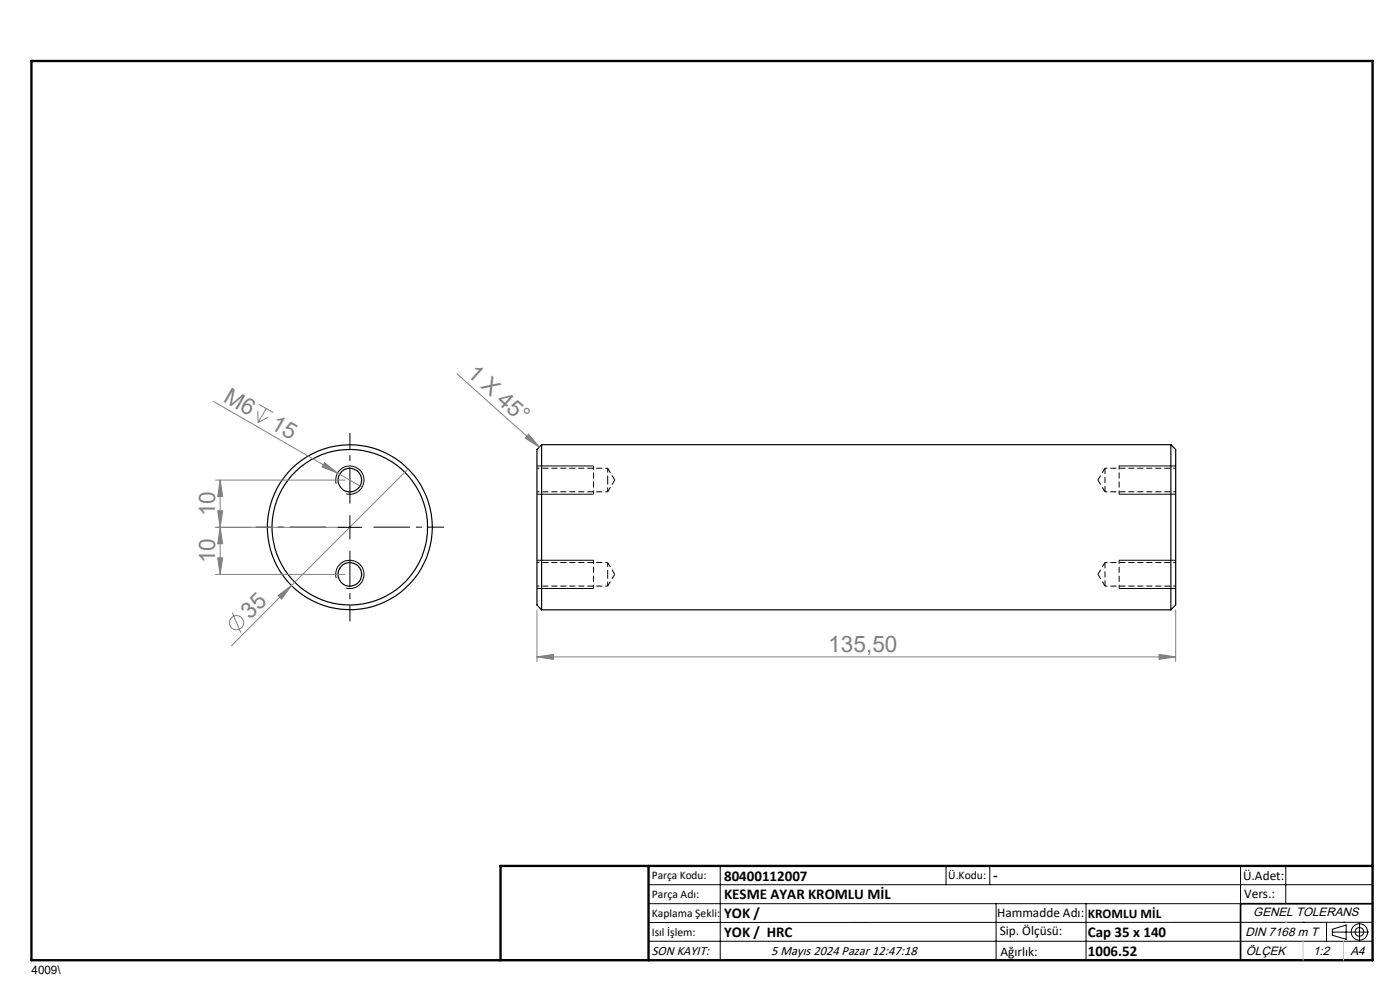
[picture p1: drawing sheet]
<svg xmlns="http://www.w3.org/2000/svg" width="297mm" height="210mm" viewBox="0 0 297 210" stroke-linecap="round" stroke-linejoin="round" font-family="sans-serif">
<g fill="none" stroke="#000" stroke-width=".25">
<path d="M114.9 94.3v35.1M114.9 94.3l-1 1v33l1 1.1M114.9 94.3h133.5M248.4 94.3v35.1M248.4 94.3l1 1v33l-1 1.1M114.9 129.4h133.5M106.2 203.7h185"/>
<circle cx="74.2" cy="111.8" r="16.5"/>
<circle cx="74.2" cy="101.8" r="2.51"/>
<circle cx="74.2" cy="111.8" r="17.5"/>
<circle cx="74.2" cy="121.8" r="2.51"/>
</g>
<path d="M128.9 101.8v-2.5M128.9 104.3v-2.5M128.9 121.8v-2.5M128.9 124.3v-2.5" fill="none" stroke="#000" stroke-width=".21" stroke-dasharray="1.3 .6" stroke-dashoffset=".3" stroke-linecap="butt"/>
<path d="M234.4 99.3v5M234.4 119.3v5" fill="none" stroke="#000" stroke-width=".21" stroke-dasharray="1.3 .6" stroke-linecap="butt"/>
<path d="M128.9 99.3h-15M249.4 99.3h-15M113.9 104.3h15M128.9 119.3h-15M234.4 104.3h15M249.4 119.3h-15M113.9 124.3h15M234.4 124.3h15" fill="none" stroke="#000" stroke-width=".21" stroke-dasharray="1.3 .6" stroke-dashoffset=".8" stroke-linecap="butt"/>
<path d="M234.4 99.3l-1.5 2.5M128.9 104.3l1.5-2.5M130.4 101.8l-1.5-2.5M232.9 101.8l1.5 2.5M234.4 119.3l-1.5 2.5M128.9 124.3l1.5-2.5M130.4 121.8l-1.5-2.5M232.9 121.8l1.5 2.5" fill="none" stroke="#000" stroke-width=".21" stroke-dasharray="1.3 .6" stroke-dashoffset=".1" stroke-linecap="butt"/>
<g fill="none" stroke="#808080" stroke-width=".21">
<path d="M96.9 79.3l17.5 15.6M45.3 85.2l31.5 18.2M54.7 87.2l.1 2.4M55 85.8l3 1.7M56.5 86.7l-1.7 2.9M56.9 88.5l-2.1 1.1M68.9 98.1l2.7 2.3-3.3-1.3zM86.6 99.5l-24.8 24.7M112.1 92.1l2.3 2.8-3-2zM45.7 101.8h27.5M46.2 118.3h1l-.5 3.5zM46.2 108.3h1l-.5 3.6z"/>
<path d="M46.7 111.9l.5 3.4h-1zM46.7 101.8l.5 3.5h-1zM46.7 101.8v20M73.2 111.9h-27.5M45.7 121.8h27.5M49.3 130l1.8 4.2M59 126.3l2.8-2.1-2 2.9zM61.8 124.2l-12.7 12.8M113.9 139.3l3.5-.5v1.1zM113.9 129.4v10.9M113.9 139.3h135.5M245.9 138.8l3.5 .5-3.5 .6z"/>
<path d="M249.4 129.4v10.9"/>
<circle cx="50.2" cy="132.1" r="1.51"/>
</g>
<g fill="none" stroke="#000" stroke-width=".21">
<path d="M113.9 98.8h12M237.4 98.8h12M71.3 102.6a2.99 2.99 0 0 1 2.7-3.7 2.99 2.99 0 0 1 3.2 3.2 2.99 2.99 0 0 1-3.8 2.6M71.7 111.9h5M74.2 109.4v4.9M113.9 104.8h12M113.9 118.8h12M237.4 104.8h12M237.4 118.8h12M71.3 122.6a2.99 2.99 0 0 1 2.7-3.7 2.99 2.99 0 0 1 3.2 3.2 2.99 2.99 0 0 1-3.8 2.6M113.9 124.8h12M237.4 124.8h12"/>
<path d="M137.6 187.7h153.6M137.6 191.7h153.6M137.6 199.7h153.6M152.8 183.7v20M200.7 183.7v4M210 183.7v4M211.3 191.7v12M230.4 191.7v12M263.2 183.7v20M272.8 183.7v8M276.4 195.6h.1M281.4 195.6v4.1"/>
<path d="M282.6 197.7h7.8M282.6 197.1l3-.9v3l-3-.8zM285 195.6h.1M288.4 195.8v3.8M291.2 195.6l-153.6 .1"/>
<circle cx="288.4" cy="197.7" r="1.74"/>
<circle cx="288.4" cy="197.7" r=".93"/>
</g>
<path d="M69.2 111.8h-15M74.2 106.8v-15M74.2 116.8v15M79.2 111.8h15" fill="none" stroke="#000" stroke-width=".21" stroke-dasharray="15.2 1.3 1.3 1.3" stroke-dashoffset="7.5" stroke-linecap="butt"/>
<path d="M237.4 98.8v6M125.9 104.8v-6M237.4 118.8v6M125.9 124.8v-6" fill="none" stroke="#000" stroke-width=".21" stroke-dasharray="1.3 .6" stroke-dashoffset=".5" stroke-linecap="butt"/>
<path d="M291.2 191.7h-28v12" fill="none" stroke="#000" stroke-width=".35"/>
<path d="M6.7 12.9h284.5v190.8h-284.5zM137.6 183.7v20M291.2 183.7h-185v20" fill="none" stroke="#000" stroke-width=".5"/>
<path d="M272.8 195.6h.1M276.4 199.7v4M285 199.7v4" fill="none" stroke="#c0c0c0" stroke-width=".21"/>
<g fill="#808080">
<path d="M68.9 98.1l2.7 2.3-3.3-1.3z"/>
<path d="M59 126.3l2.8-2.1-2 2.9z"/>
<path d="M112.1 92.1l2.3 2.8-3-2z"/>
<path d="M46.2 118.3h1l-.5 3.5zM46.7 111.9l.5 3.4h-1z"/>
<path d="M46.7 101.8l.5 3.5h-1zM46.2 108.3h1l-.5 3.6z"/>
<path d="M113.9 139.3l3.5-.5v1.1zM245.9 138.8l3.5 .5-3.5 .6z"/>
</g>
<g font-size="4.8" fill="#808080">
<text x="98.9" y="79.5" transform="rotate(42 98.9 79.5)">1 X 45°</text>
<text x="47.2" y="85" transform="rotate(30 47.2 85)">M6</text>
<text x="57.2" y="90.7" transform="rotate(30 57.2 90.7)">15</text>
<text x="45.7" y="109.5" transform="rotate(-90 45.7 109.5)">10</text>
<text x="45.7" y="119.5" transform="rotate(-90 45.7 119.5)">10</text>
<text x="53.1" y="131.5" transform="rotate(-45 53.1 131.5)">35</text>
<text x="175.7" y="138.2">135,50</text>
</g>
<g font-size="3.2">
<text x="153.6" y="186.8">80400112007</text>
<text x="153.6" y="190.8">KESME AYAR KROMLU MİL</text>
<text x="210.7" y="186.6">-</text>
<text x="153.6" y="194.8">YOK /</text>
<text x="153.6" y="198.8">YOK / HRC</text>
<text x="230.8" y="198.7">Cap 35 x 140</text>
<text x="230.8" y="202.8">1006.52</text>
</g>
<g font-size="2.8">
<text x="263.7" y="186.7">Ü.Adet:</text>
<text x="263.9" y="190.5">Vers.:</text>
<text x="211.5" y="194.5">Hammadde Adı:</text>
<text x="230.8" y="194.7">KROMLU MİL</text>
<text x="138.3" y="202.6">SON KAYIT:</text>
<text x="163.6" y="202.6">5 Mayıs 2024 Pazar 12:47:18</text>
<text x="212.1" y="198.4">Sip. Ölçüsü:</text>
<text x="212.2" y="202.7">Ağırlık:</text>
</g>
<g font-size="2.6">
<text x="265.9" y="194.4">GENEL TOLERANS</text>
<text x="264.2" y="198.5">DIN 7168 m T</text>
<text x="264.3" y="202.6">ÖLÇEK</text>
<text x="278.5" y="202.6">1:2</text>
<text x="286.5" y="202.6">A4</text>
</g>
<g font-size="2.5">
<text x="138.3" y="186.4">Parça Kodu:</text>
<text x="138.3" y="190.5">Parça Adı:</text>
<text x="201.2" y="186.5">Ü.Kodu:</text>
<text x="138.3" y="194.5">Kaplama Şekli:</text>
<text x="138.3" y="198.6">Isıl İşlem:</text>
<text x="6.7" y="206.7">4009\</text>
</g>
</svg>
